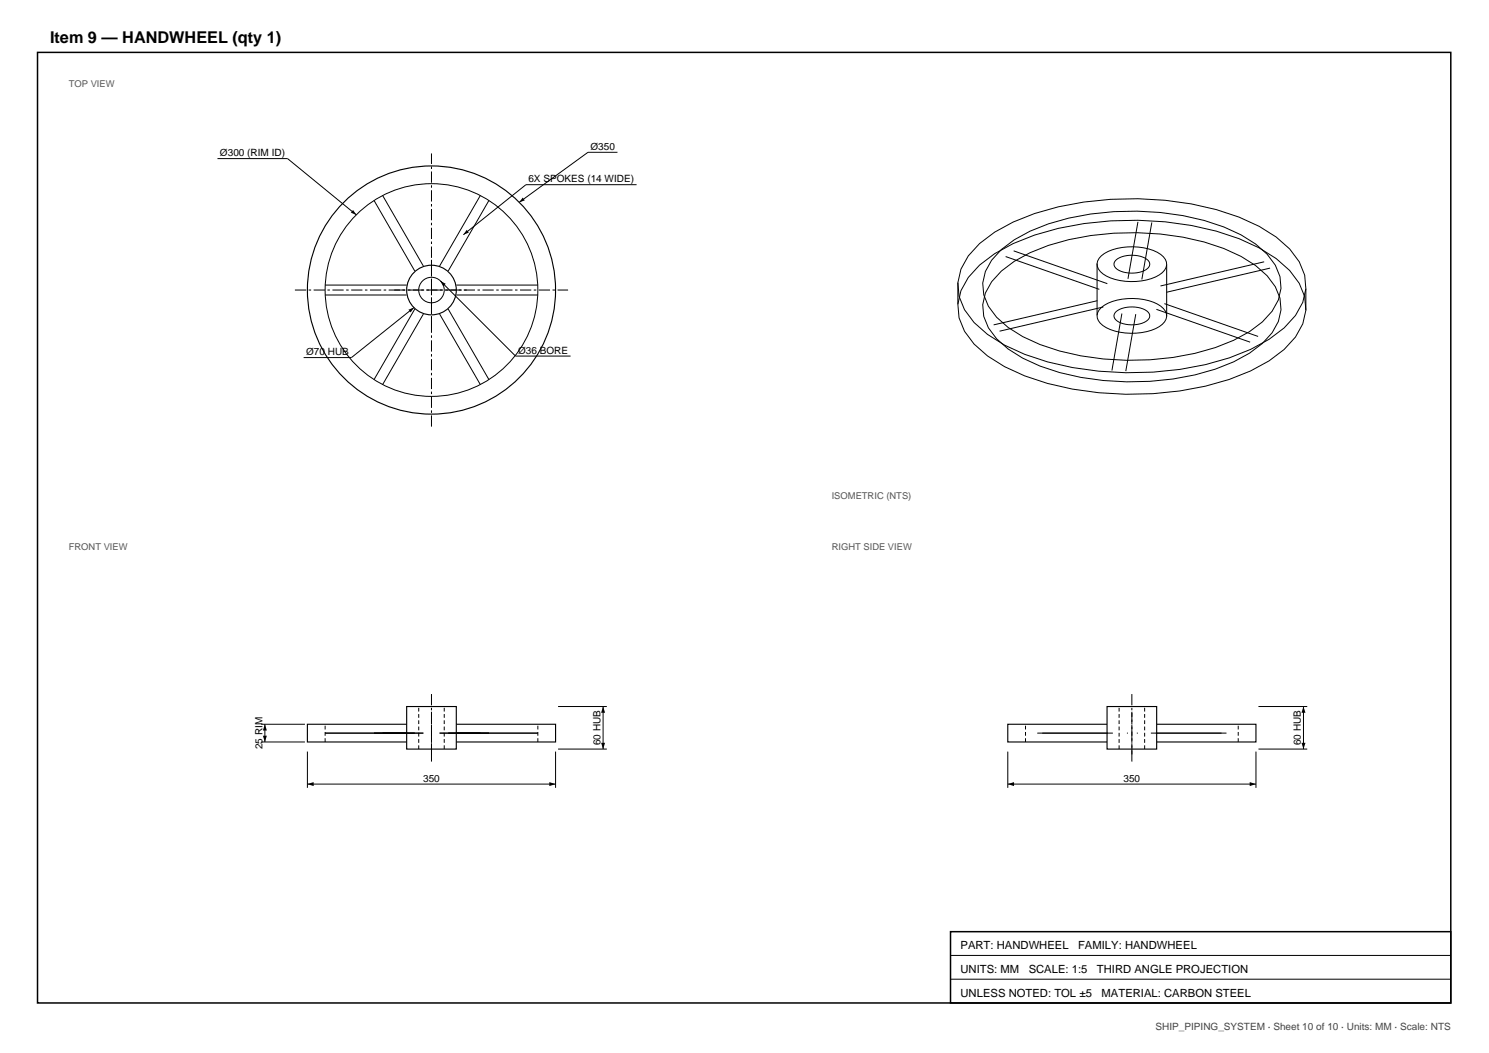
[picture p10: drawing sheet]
<svg xmlns="http://www.w3.org/2000/svg" width="420mm" height="297mm" viewBox="0 0 420 297" stroke-linecap="round" stroke-linejoin="round" font-family="sans-serif">
<path d="M10.6 14.8h398.6v268.1h-398.6z" fill="none" stroke="#000" stroke-width=".42"/>
<circle cx="121.7" cy="81.8" r="35" fill="#fff" stroke="#000" stroke-width=".32"/>
<g fill="none" stroke="#000" stroke-width=".28">
<path d="M105.5 56.5l11.5 19.9M107.9 55.1l11.5 19.9M135.5 55.1l-11.5 19.9M137.9 56.5l-11.5 19.9M91.7 83.2h23M91.7 80.4h23M117 87.2l-11.5 19.9M119.4 88.6l-11.5 19.9M124 88.6l11.5 19.9M126.4 87.2l11.5 19.9M128.7 83.2h23M128.7 80.4h23"/>
<circle cx="121.7" cy="81.8" r="30"/>
</g>
<circle cx="121.7" cy="81.8" r="7" fill="#fff" stroke="#000" stroke-width=".32"/>
<circle cx="121.7" cy="81.8" r="3.6" fill="none" stroke="#000" stroke-width=".28"/>
<path d="M83.2 81.8h77M111.2 81.8h21M121.7 92.3v-21M121.7 120.3v-77" fill="none" stroke="#000" stroke-width=".28" stroke-dasharray="3.2 .7 .7 .7" stroke-linecap="butt"/>
<g fill="#fff" stroke="#000" stroke-width=".32">
<path d="M86.7 204.3h70v5h-70z" fill-rule="evenodd"/>
<path d="M114.7 199.3h14v12h-14z" fill-rule="evenodd"/>
</g>
<path d="M91.7 206.8h27.7M124 206.8h27.7M292.6 206.8h21.3M317.9 206.8h.1M320.7 206.8h.1M324.6 206.8h21.3" fill="none" stroke="#000" stroke-width=".28"/>
<path d="M91.7 209.3v-5M118.1 211.3v-12M125.3 211.3v-12M151.7 209.3v-5" fill="none" stroke="#000" stroke-width=".28" stroke-dasharray="1.1 .7" stroke-linecap="butt"/>
<path d="M121.7 212.8v-12M121.7 214.8v-19.1" fill="none" stroke="#000" stroke-width=".28" stroke-dasharray="3.2 .7 .7 .7" stroke-linecap="butt"/>
<g fill="#fff" stroke="#000" stroke-width=".32">
<path d="M284.3 204.3h70v5h-70z" fill-rule="evenodd"/>
<path d="M312.3 199.3h14v12h-14z" fill-rule="evenodd"/>
</g>
<g fill="none" stroke="#000" stroke-width=".28">
<path d="M61.3 44.7h19.8l19.4 15.9M174.2 43h-8.3l-19.5 14.1M179.6 52.1h-31.3l-17.6 14.1M124.2 79.3l21.2 21.1h15.5M270.2 79.7v6.1M276.3 74.8a50.7 50.7 0 0 1 22.2-10.4 92 92 0 0 1 51 2.9l5.7 2.6 4.8 3 3.8 3.4a13.9 13.9 0 0 1 1.6 18.8 37.8 37.8 0 0 1-18.7 11.9 91.1 91.1 0 0 1-57.7-1l-5.7-2.6-4.8-3-3.7-3.4a13.9 13.9 0 0 1-1.7-18.7zM276.3 68.7a50.7 50.7 0 0 1 22.2-10.4 92 92 0 0 1 51 2.9l5.7 2.6 4.8 3.1 3.8 3.3a13.9 13.9 0 0 1 1.6 18.8 37.8 37.8 0 0 1-18.7 11.9 91.1 91.1 0 0 1-57.7-1l-5.7-2.6-4.8-3-3.7-3.3a13.9 13.9 0 0 1-1.7-18.8zM282.4 76.5a43.4 43.4 0 0 1 19.1-8.9 78.8 78.8 0 0 1 43.7 2.5 28.1 28.1 0 0 1 14.5 10.8 11.3 11.3 0 0 1-.9 13 32.4 32.4 0 0 1-16 10.2 78.1 78.1 0 0 1-49.5-.8 28.1 28.1 0 0 1-14.5-10.8 11.3 11.3 0 0 1 .9-13zM282.4 70.4a43.4 43.4 0 0 1 19.1-8.9 78.8 78.8 0 0 1 43.7 2.5 28.1 28.1 0 0 1 14.5 10.8 11.3 11.3 0 0 1-.9 13 32.4 32.4 0 0 1-16 10.2 78.1 78.1 0 0 1-49.5-.8 28.1 28.1 0 0 1-14.5-10.8 11.3 11.3 0 0 1 .9-13zM283.7 72.4l26.4 9.2M285.9 70.8l26.4 9.2M309.4 74.3v14.6"/>
<path d="M310.7 72.1a16.1 16.1 0 0 1 14.6-1.5 4.7 4.7 0 0 1 3.8 4.1 5.4 5.4 0 0 1-4.3 3.9 16.8 16.8 0 0 1-13.7-1.3 3 3 0 0 1-.4-5.2zM314.8 73.3a8 8 0 0 1 9 .1 1.77 1.77 0 0 1-1.1 3 8.2 8.2 0 0 1-8-.8 1.47 1.47 0 0 1 .1-2.3zM321 62.6l-2.8 16.1M324.9 62.7l-2.8 16.1M329.1 74.7v14.6M356.6 73.8l-29.3 6.9M358.2 75.6l-29.2 6.8M116.8 86.7l-17.7 14.2h-13.5M309.5 84.8l-29.2 6.8M310.7 86.7a16.1 16.1 0 0 1 14.6-1.5 4.7 4.7 0 0 1 3.8 4.1 5.4 5.4 0 0 1-4.3 3.9 16.8 16.8 0 0 1-13.7-1.4 3 3 0 0 1-.4-5.1zM311.2 86.6l-29.3 6.8M314.8 87.9a8 8 0 0 1 9 .1 1.77 1.77 0 0 1-1.1 2.9 8.2 8.2 0 0 1-8-.7 1.47 1.47 0 0 1 .1-2.3z"/>
<path d="M316.5 88.4l-2.9 16.1M320.4 88.6l-2.8 16.1M326.2 87.2l26.4 9.3M328.4 85.6l26.5 9.3M368.3 81.4v6.1M157.4 199.3h13.8M170.1 199.3v12M355 199.3h13.7M367.7 199.3v12M73.7 209.3h12.3M73.7 204.3h12.3M74.7 204.3v5"/>
<path d="M86.7 212v10.2M156.7 212v10.2M157.4 211.3h13.8M284.3 212v10.2M292.6 206.8h21.3M317.9 206.8h.1M320.7 206.8h.1M324.6 206.8h21.3M354.3 212v10.2M355 211.3h13.7M86.7 221.2h70M284.3 221.2h70"/>
<path d="M268.1 276.2h141.1M268.1 269.5h141.1"/>
</g>
<path d="M289.3 209.3v-5M315.7 211.3v-12M322.9 211.3v-12M349.3 209.3v-5" fill="none" stroke="#000" stroke-width=".28" stroke-dasharray="1.1 .7" stroke-linecap="butt"/>
<path d="M319.3 212.8v-12M319.3 214.8v-19.1" fill="none" stroke="#000" stroke-width=".28" stroke-dasharray="3.2 .7 .7 .7" stroke-linecap="butt"/>
<g fill="#000">
<path d="M147.4 55.7l.6 .8-1.6 .6zM99.6 59.2l.9 1.4-1.5-.6zM124.2 79.3l1.5 .7-.7 .7zM131.6 64.8l.7 .8-1.6 .6zM115.2 87.4l1.6-.7-1 1.4zM170.1 199.3l.6 1.7h-1.2zM367.7 199.3l.5 1.7h-1.1zM74.1 207.5h1.2l-.6 1.8zM74.7 204.3l.6 1.7h-1.2zM169.5 209.5h1.2l-.6 1.8zM367.1 209.5h1.1l-.5 1.8zM86.7 221.2l1.8-.6v1.1z"/>
<path d="M154.9 220.6l1.8 .6-1.8 .5zM284.3 221.2l1.7-.6v1.1zM352.5 220.6l1.8 .6-1.8 .5z"/>
</g>
<path d="M268.1 262.8h141.1v20.1h-141.1z" fill="none" stroke="#000" stroke-width=".42"/>
<text font-size="4.6" x="14.1" y="12">Item 9 — HANDWHEEL (qty 1)</text>
<g font-size="3.2">
<text x="270.9" y="267.7">PART: HANDWHEEL</text>
<text x="304.1" y="267.7">FAMILY: HANDWHEEL</text>
<text x="270.9" y="274.4">UNITS: MM</text>
<text x="290.2" y="274.4">SCALE: 1:5</text>
<text x="309.4" y="274.4">THIRD ANGLE PROJECTION</text>
<text x="270.9" y="281.1">UNLESS NOTED: TOL ±5</text>
<text x="310.7" y="281.1">MATERIAL: CARBON STEEL</text>
</g>
<g font-size="2.8">
<text x="62.1" y="44">Ø300 (RIM ID)</text>
<text x="166.6" y="42.2">Ø350</text>
<text x="149.1" y="51.4">6X SPOKES (14 WIDE)</text>
<text x="86.3" y="100.2">Ø70 HUB</text>
<text x="146.1" y="99.7">Ø36 BORE</text>
<text x="74" y="211.3" transform="rotate(-90 74 211.3)">25 RIM</text>
<text x="169.4" y="210.2" transform="rotate(-90 169.4 210.2)">60 HUB</text>
<text x="367" y="210.2" transform="rotate(-90 367 210.2)">60 HUB</text>
<text x="119.4" y="220.5">350</text>
<text x="316.9" y="220.5">350</text>
</g>
<text font-size="2.8" fill="#444" x="325.9" y="290.7">SHIP_PIPING_SYSTEM · Sheet 10 of 10 · Units: MM · Scale: NTS</text>
<g font-size="2.6" fill="#555">
<text x="19.4" y="24.7">TOP VIEW</text>
<text x="234.6" y="140.7">ISOMETRIC (NTS)</text>
<text x="19.4" y="155.2">FRONT VIEW</text>
<text x="234.6" y="155.2">RIGHT SIDE VIEW</text>
</g>
</svg>
